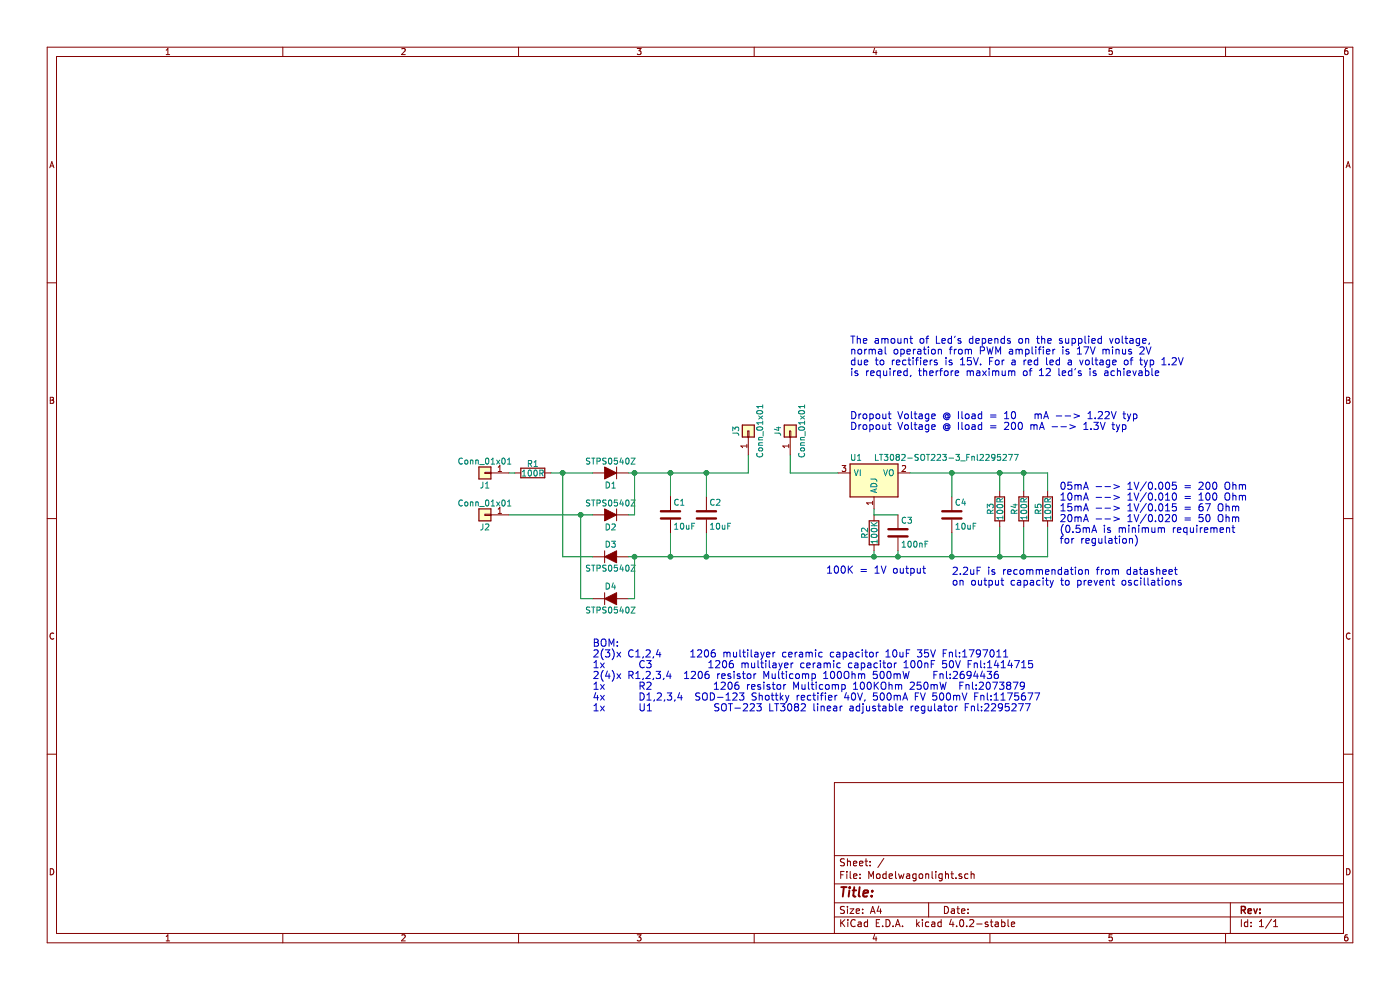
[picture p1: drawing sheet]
EESchema Schematic File Version 2
LIBS:power
LIBS:device
LIBS:switches
LIBS:relays
LIBS:motors
LIBS:transistors
LIBS:conn
LIBS:linear
LIBS:regul
LIBS:74xx
LIBS:cmos4000
LIBS:adc-dac
LIBS:memory
LIBS:xilinx
LIBS:microcontrollers
LIBS:dsp
LIBS:microchip
LIBS:analog_switches
LIBS:motorola
LIBS:texas
LIBS:intel
LIBS:audio
LIBS:interface
LIBS:digital-audio
LIBS:philips
LIBS:display
LIBS:cypress
LIBS:siliconi
LIBS:opto
LIBS:atmel
LIBS:contrib
LIBS:valves
LIBS:Modelwagonlight-cache
EELAYER 25 0
EELAYER END
$Descr A4 11693 8268
encoding utf-8
Sheet 1 1
Title ""
Date ""
Rev ""
Comp ""
Comment1 ""
Comment2 ""
Comment3 ""
Comment4 ""
$EndDescr
$Comp
L D D2
U 1 1
P 5100 4300
F 0 "D2" H 5100 4400 50  0000 C CNN
F 1 "STPS0540Z" H 5100 4200 50  0000 C CNN
F 2 "Diodes_SMD:D_SOD-123" H 5100 4300 50  0001 C CNN
F 3 "" H 5100 4300 50  0001 C CNN
	1    5100 4300
	-1   0    0    1   
$EndComp
$Comp
L D D1
U 1 1
P 5100 3950
F 0 "D1" H 5100 4050 50  0000 C CNN
F 1 "STPS0540Z" H 5100 3850 50  0000 C CNN
F 2 "Diodes_SMD:D_SOD-123" H 5100 3950 50  0001 C CNN
F 3 "" H 5100 3950 50  0001 C CNN
	1    5100 3950
	-1   0    0    1   
$EndComp
$Comp
L D D4
U 1 1
P 5100 5000
F 0 "D4" H 5100 5100 50  0000 C CNN
F 1 "STPS0540Z" H 5100 4900 50  0000 C CNN
F 2 "Diodes_SMD:D_SOD-123" H 5100 5000 50  0001 C CNN
F 3 "" H 5100 5000 50  0001 C CNN
	1    5100 5000
	1    0    0    -1  
$EndComp
$Comp
L D D3
U 1 1
P 5100 4650
F 0 "D3" H 5100 4750 50  0000 C CNN
F 1 "STPS0540Z" H 5100 4550 50  0000 C CNN
F 2 "Diodes_SMD:D_SOD-123" H 5100 4650 50  0001 C CNN
F 3 "" H 5100 4650 50  0001 C CNN
	1    5100 4650
	1    0    0    -1  
$EndComp
$Comp
L R R1
U 1 1
P 4450 3950
F 0 "R1" V 4530 3950 50  0000 C CNN
F 1 "100R" V 4450 3950 50  0000 C CNN
F 2 "Resistors_SMD:R_1206_HandSoldering" V 4380 3950 50  0001 C CNN
F 3 "" H 4450 3950 50  0001 C CNN
	1    4450 3950
	0    -1   -1   0   
$EndComp
$Comp
L R R2
U 1 1
P 7300 4450
F 0 "R2" V 7380 4450 50  0000 C CNN
F 1 "100K" V 7300 4450 50  0000 C CNN
F 2 "Resistors_SMD:R_1206_HandSoldering" V 7230 4450 50  0001 C CNN
F 3 "" H 7300 4450 50  0001 C CNN
	1    7300 4450
	-1   0    0    1   
$EndComp
Wire Wire Line
	5250 3950 6250 3950
Wire Wire Line
	5250 4650 8750 4650
Wire Wire Line
	5300 5000 5250 5000
Wire Wire Line
	5300 4650 5300 5000
Connection ~ 5300 4650
Connection ~ 5300 3950
Wire Wire Line
	4700 3950 4700 4650
Wire Wire Line
	4700 4650 4950 4650
Connection ~ 4700 3950
Wire Wire Line
	5250 4300 5300 4300
Wire Wire Line
	5300 4300 5300 3950
Wire Wire Line
	4850 4300 4850 5000
Wire Wire Line
	4850 5000 4950 5000
Connection ~ 4850 4300
Wire Wire Line
	4250 4300 4950 4300
$Comp
L NCP1117-ADJ_SOT223 U1
U 1 1
P 7300 3950
F 0 "U1" H 7150 4075 50  0000 C CNN
F 1 "LT3082-SOT223-3_Fnl2295277" H 7300 4075 50  0000 L CNN
F 2 "TO_SOT_Packages_SMD:SOT-223-3_TabPin2" H 7300 4150 50  0001 C CNN
F 3 "" H 7400 3700 50  0001 C CNN
	1    7300 3950
	1    0    0    -1  
$EndComp
Wire Wire Line
	7300 4250 7300 4300
Wire Wire Line
	7300 4600 7300 4650
Connection ~ 7300 4650
$Comp
L R R3
U 1 1
P 8350 4250
F 0 "R3" V 8430 4250 50  0000 C CNN
F 1 "100R" V 8350 4250 50  0000 C CNN
F 2 "Resistors_SMD:R_1206_HandSoldering" V 8280 4250 50  0001 C CNN
F 3 "" H 8350 4250 50  0001 C CNN
	1    8350 4250
	-1   0    0    1   
$EndComp
Wire Wire Line
	7600 3950 8750 3950
Wire Wire Line
	8350 3950 8350 4100
Text Notes 6900 4800 0    60   ~ 0
100K = 1V output
Text Notes 8850 4550 0    60   ~ 0
05mA --> 1V/0.005 = 200 Ohm\n10mA --> 1V/0.010 = 100 Ohm\n15mA --> 1V/0.015 = 67 Ohm\n20mA --> 1V/0.020 = 50 Ohm\n(0.5mA is minimum requirement \nfor regulation)
Text Notes 7100 3600 0    60   ~ 0
Dropout Voltage @ Iload = 10   mA --> 1.22V typ\nDropout Voltage @ Iload = 200 mA --> 1.3V typ
Connection ~ 7500 4650
Wire Wire Line
	7300 4300 7500 4300
Wire Wire Line
	8350 4650 8350 4400
Wire Wire Line
	5900 4150 5900 3950
Connection ~ 5900 3950
Wire Wire Line
	5900 4450 5900 4650
Connection ~ 5900 4650
Wire Wire Line
	7950 4150 7950 3950
Connection ~ 7950 3950
Wire Wire Line
	7950 4450 7950 4650
Connection ~ 7950 4650
Text Notes 7950 4900 0    60   ~ 0
2.2uF is recommendation from datasheet \non output capacity to prevent oscillations\n
Text Notes 7100 3150 0    60   ~ 0
The amount of Led's depends on the supplied voltage,\nnormal operation from PWM amplifier is 17V minus 2V \ndue to rectifiers is 15V. For a red led a voltage of typ 1.2V\nis required, therfore maximum of 12 led's is achievable
Wire Wire Line
	7500 4600 7500 4650
Wire Wire Line
	6600 3950 7000 3950
Wire Wire Line
	4250 3950 4300 3950
Wire Wire Line
	4600 3950 4950 3950
$Comp
L R R4
U 1 1
P 8550 4250
F 0 "R4" V 8630 4250 50  0000 C CNN
F 1 "100R" V 8550 4250 50  0000 C CNN
F 2 "Resistors_SMD:R_1206_HandSoldering" V 8480 4250 50  0001 C CNN
F 3 "" H 8550 4250 50  0001 C CNN
	1    8550 4250
	-1   0    0    1   
$EndComp
$Comp
L R R5
U 1 1
P 8750 4250
F 0 "R5" V 8830 4250 50  0000 C CNN
F 1 "100R" V 8750 4250 50  0000 C CNN
F 2 "Resistors_SMD:R_1206_HandSoldering" V 8680 4250 50  0001 C CNN
F 3 "" H 8750 4250 50  0001 C CNN
	1    8750 4250
	-1   0    0    1   
$EndComp
Wire Wire Line
	8550 3950 8550 4100
Connection ~ 8350 3950
Wire Wire Line
	8750 3950 8750 4100
Connection ~ 8550 3950
Wire Wire Line
	8550 4650 8550 4400
Connection ~ 8350 4650
Wire Wire Line
	8750 4650 8750 4400
Connection ~ 8550 4650
Wire Wire Line
	5600 4150 5600 3950
Connection ~ 5600 3950
Wire Wire Line
	5600 4450 5600 4650
Connection ~ 5600 4650
Text Notes 4950 5950 0    60   ~ 0
BOM:\n2(3)x C1,2,4     1206 multilayer ceramic capacitor 10uF 35V Fnl:1797011\n1x      C3          1206 multilayer ceramic capacitor 100nF 50V Fnl:1414715\n2(4)x R1,2,3,4  1206 resistor Multicomp 100Ohm 500mW    Fnl:2694436\n1x      R2           1206 resistor Multicomp 100KOhm 250mW  Fnl:2073879\n4x      D1,2,3,4  SOD-123 Shottky rectifier 40V, 500mA FV 500mV Fnl:1175677\n1x      U1           SOT-223 LT3082 linear adjustable regulator Fnl:2295277
$Comp
L C C1
U 1 1
P 5600 4300
F 0 "C1" H 5625 4400 50  0000 L CNN
F 1 "10uF" H 5625 4200 50  0000 L CNN
F 2 "Capacitors_SMD:C_1206_HandSoldering" H 5638 4150 50  0001 C CNN
F 3 "" H 5600 4300 50  0001 C CNN
	1    5600 4300
	1    0    0    -1  
$EndComp
$Comp
L C C2
U 1 1
P 5900 4300
F 0 "C2" H 5925 4400 50  0000 L CNN
F 1 "10uF" H 5925 4200 50  0000 L CNN
F 2 "Capacitors_SMD:C_1206_HandSoldering" H 5938 4150 50  0001 C CNN
F 3 "" H 5900 4300 50  0001 C CNN
	1    5900 4300
	1    0    0    -1  
$EndComp
$Comp
L C C3
U 1 1
P 7500 4450
F 0 "C3" H 7525 4550 50  0000 L CNN
F 1 "100nF" H 7525 4350 50  0000 L CNN
F 2 "Capacitors_SMD:C_1206_HandSoldering" H 7538 4300 50  0001 C CNN
F 3 "" H 7500 4450 50  0001 C CNN
	1    7500 4450
	1    0    0    -1  
$EndComp
$Comp
L C C4
U 1 1
P 7950 4300
F 0 "C4" H 7975 4400 50  0000 L CNN
F 1 "10uF" H 7975 4200 50  0000 L CNN
F 2 "Capacitors_SMD:C_1206_HandSoldering" H 7988 4150 50  0001 C CNN
F 3 "" H 7950 4300 50  0001 C CNN
	1    7950 4300
	1    0    0    -1  
$EndComp
$Comp
L Conn_01x01 J1
U 1 1
P 4050 3950
F 0 "J1" H 4050 4050 50  0000 C CNN
F 1 "Conn_01x01" H 4050 3850 50  0000 C CNN
F 2 "Pin_Headers:Pin_Header_Straight_1x01_Pitch1.00mm" H 4050 3950 50  0001 C CNN
F 3 "" H 4050 3950 50  0001 C CNN
	1    4050 3950
	-1   0    0    1   
$EndComp
$Comp
L Conn_01x01 J2
U 1 1
P 4050 4300
F 0 "J2" H 4050 4400 50  0000 C CNN
F 1 "Conn_01x01" H 4050 4200 50  0000 C CNN
F 2 "Pin_Headers:Pin_Header_Straight_1x01_Pitch1.00mm" H 4050 4300 50  0001 C CNN
F 3 "" H 4050 4300 50  0001 C CNN
	1    4050 4300
	-1   0    0    1   
$EndComp
$Comp
L Conn_01x01 J3
U 1 1
P 6250 3600
F 0 "J3" H 6250 3700 50  0000 C CNN
F 1 "Conn_01x01" H 6250 3500 50  0000 C CNN
F 2 "Pin_Headers:Pin_Header_Straight_1x01_Pitch1.00mm" H 6250 3600 50  0001 C CNN
F 3 "" H 6250 3600 50  0001 C CNN
	1    6250 3600
	0    -1   -1   0   
$EndComp
$Comp
L Conn_01x01 J4
U 1 1
P 6600 3600
F 0 "J4" H 6600 3700 50  0000 C CNN
F 1 "Conn_01x01" H 6600 3500 50  0000 C CNN
F 2 "Pin_Headers:Pin_Header_Straight_1x01_Pitch1.00mm" H 6600 3600 50  0001 C CNN
F 3 "" H 6600 3600 50  0001 C CNN
	1    6600 3600
	0    -1   -1   0   
$EndComp
Wire Wire Line
	6250 3950 6250 3800
Wire Wire Line
	6600 3800 6600 3950
$EndSCHEMATC
